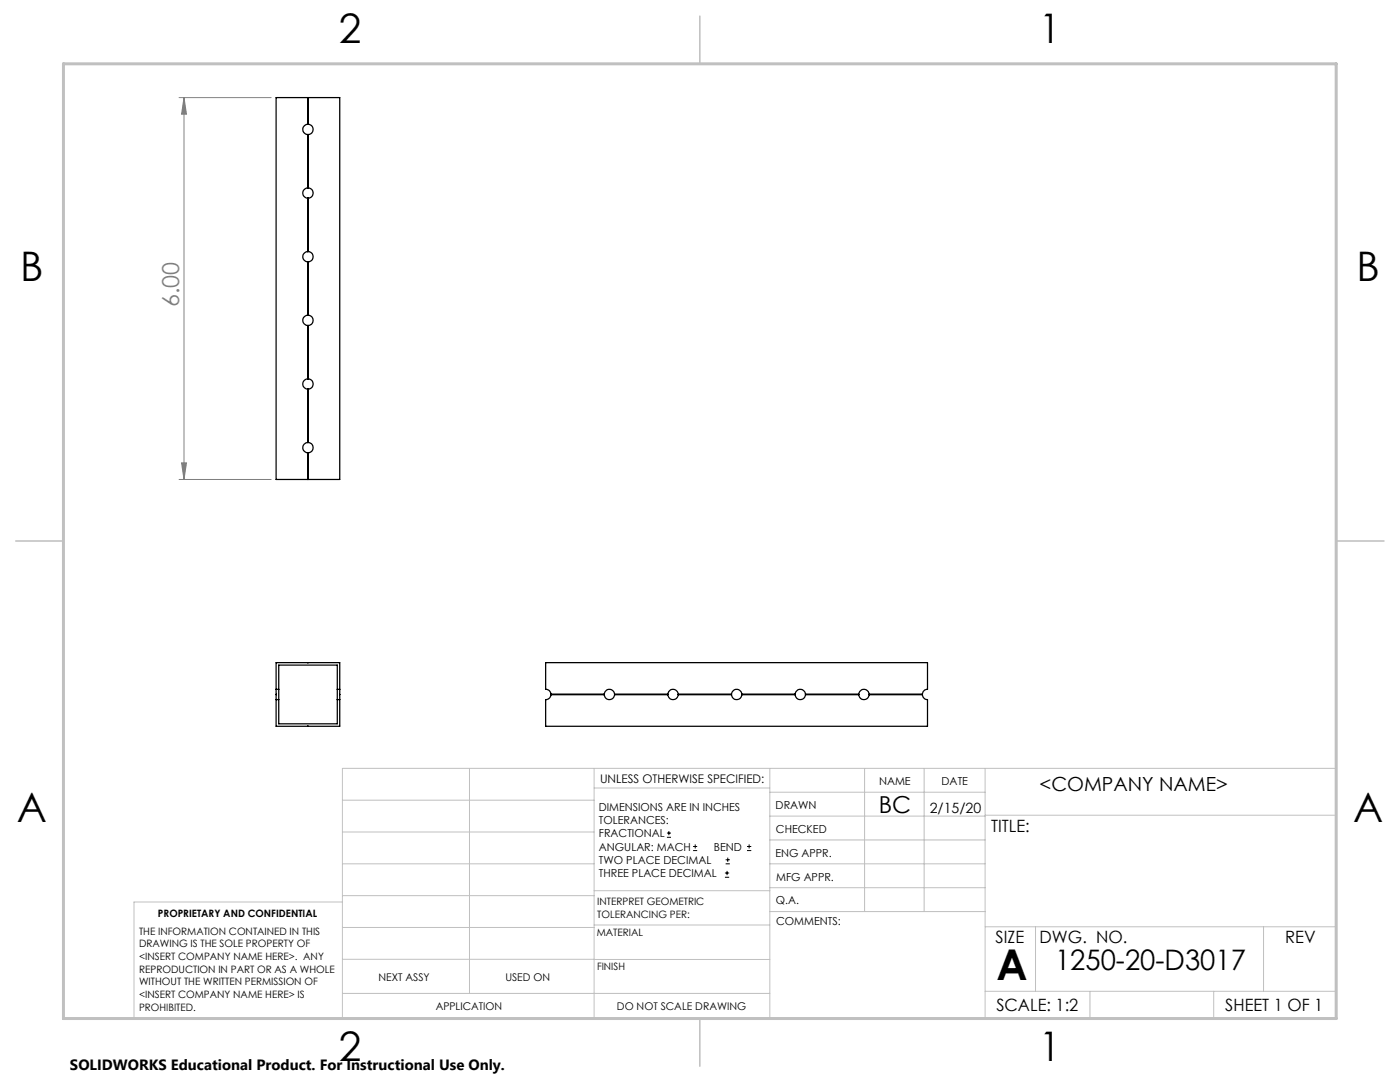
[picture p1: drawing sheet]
<svg xmlns="http://www.w3.org/2000/svg" width="279mm" height="216mm" viewBox="0 0 279 216" stroke-linecap="round" stroke-linejoin="round" font-family="sans-serif">
<g fill="none" stroke="#000" stroke-width=".2">
<path d="M133.1 167.1h.8M133.1 166.2h.8M133.5 165.8v.9M138.3 169.7h.8M138.3 168.9h.8M138.7 168.5v.8M144.7 175h.8M144.7 174.2h.8M144.8 172.4h.9M144.8 171.6h.9M145.1 173.8v.8M145.2 171.1v.9"/>
<path d="M149.1 169.7h.8M149.1 168.9h.8M149.5 168.5v.8"/>
</g>
<path d="M35.7 19.5h18.4M36.7 19.5v76.2M36.7 19.5l.5 3.3h-1zM35.7 95.7h18.4M36.2 92.4h1l-.5 3.3z" fill="none" stroke="#808080" stroke-width=".2"/>
<g fill="none" stroke="#c0c0c0" stroke-width=".2">
<path d="M68.3 159.7h50.3M93.7 153.3v44.9M118.6 153.3v49.9M118.6 157.2h35M153.6 153.3v49.9M153.6 158.1h43M172.5 153.3v28.6M184.4 153.3v28.6M196.6 153.3v49.9M68.3 180h-41.6v23.2h240v-49.9h-198.4v49.9M68.3 166h50.3M68.3 178.7h50.3"/>
<path d="M68.3 172.4h50.3M118.6 177.7h35M153.6 162.8h43M153.6 177.1h43M153.6 172.4h43M153.6 167.6h43M196.6 162.7h70.1M68.3 198.2h85.3M68.3 191.4l85.3 .1M68.3 185.1h50.3M118.6 184.6h35M153.6 181.9h43"/>
<path d="M196.6 184.9h70.1M196.6 197.8h70.1M206.7 184.9v12.9M217.5 197.8v5.4M242.2 197.8v5.4M252.2 184.9v12.9"/>
</g>
<path d="M139.7 3.2v9.5M3.1 107.9h9.6M266.7 107.9h9.5M139.7 203.2v9.6" fill="none" stroke="#c0c0c0" stroke-width=".3"/>
<path d="M12.7 12.7h254v190.5h-254z" fill="none" stroke="#c0c0c0" stroke-width=".6"/>
<path d="M36.7 19.5l.5 3.3h-1zM36.2 92.4h1l-.5 3.3z" fill="#808080"/>
<g fill="none" stroke="#000" stroke-width=".25">
<path d="M55.1 19.5h12.7v76.2h-12.7zM61.4 19.5v5.3M61.5 19.5v5.3M61.4 24.8a1.02 1.02 0 0 0-1 1 1.02 1.02 0 0 0 1 1M61.4 37.5a1.02 1.02 0 0 0-1 1 1.02 1.02 0 0 0 1 1M61.4 24.8h.1M61.4 37.5h.1M61.4 26.8v10.7M61.4 39.5v10.7M61.4 26.8h.1M61.4 39.5h.1M61.5 24.8h.1"/>
<path d="M61.5 37.5h.1M61.5 26.8v10.7M61.5 39.5v10.7M61.5 37.5a1.02 1.02 0 0 1 1 1 1.02 1.02 0 0 1-1 1M61.5 24.8a1.02 1.02 0 0 1 1 1 1.02 1.02 0 0 1-1 1M61.4 50.2a1.02 1.02 0 0 0-1 1 1.02 1.02 0 0 0 1 1M61.4 50.2h.1M61.4 52.2v10.7M61.4 52.2h.1M61.5 50.2h.1M61.5 52.2v10.7M61.5 50.2a1.02 1.02 0 0 1 1 1 1.02 1.02 0 0 1-1 1"/>
<path d="M61.4 62.9a1.02 1.02 0 0 0-1 1 1.02 1.02 0 0 0 1 1M61.4 75.6a1.02 1.02 0 0 0-1 1 1.02 1.02 0 0 0 1 1M61.4 62.9h.1M61.4 75.6h.1M61.4 64.9v10.7M61.4 77.6v10.7M61.4 64.9h.1M61.4 77.6h.1M61.5 62.9h.1M61.5 75.6h.1M61.5 64.9v10.7M61.5 77.6v10.7"/>
<path d="M61.5 75.6a1.02 1.02 0 0 1 1 1 1.02 1.02 0 0 1-1 1M61.5 62.9a1.02 1.02 0 0 1 1 1 1.02 1.02 0 0 1-1 1M61.4 88.3a1.02 1.02 0 0 0-1 1 1.02 1.02 0 0 0 1 1M61.4 88.3h.1M61.4 90.3v5.4M61.4 90.3h.1M61.5 88.3h.1M61.5 90.3v5.4M61.5 88.3a1.02 1.02 0 0 1 1 1 1.02 1.02 0 0 1-1 1M55.1 137.5v2.1M55.1 137.5h.5M55.1 139.6h.5"/>
<path d="M55.1 137.5v-5.3h12.7v5.3M55.1 139.6v5.3h12.7v-5.3M55.6 137.5v2.1M55.6 139.6v4.8h11.7v-4.8M55.6 137.5v-4.8h11.7v4.8M67.3 137.5v2.1M67.3 137.5h.5M67.3 139.6h.5M67.8 137.5v2.1M110 138.6a1.03 1.03 0 0 1-1.1 1v5.3h76.2v-5.3a1.02 1.02 0 0 1-1-1M110 138.5a1.03 1.03 0 0 0-1.1-1v-5.3h76.2v5.3a1.02 1.02 0 0 0-1 1M110 138.5v.1"/>
<path d="M110 138.6h10.6M110 138.5h10.6M110 138.6h.1M120.6 138.6a1.04 1.04 0 0 0 1 1 1.04 1.04 0 0 0 1.1-1M120.6 138.5a1.04 1.04 0 0 1 1-1 1.04 1.04 0 0 1 1.1 1M120.6 138.6h.1M120.6 138.5v.1M122.7 138.5v.1M122.7 138.6h10.6M122.7 138.5h10.6M122.7 138.6h.1M133.3 138.6a1.04 1.04 0 0 0 1 1 1.04 1.04 0 0 0 1.1-1"/>
<path d="M133.3 138.5a1.04 1.04 0 0 1 1-1 1.04 1.04 0 0 1 1.1 1M133.3 138.6h.1M133.3 138.5v.1M135.4 138.5v.1M135.4 138.6h10.6M135.4 138.5h10.6M135.4 138.6h.1M146 138.6a1.04 1.04 0 0 0 1 1 1.04 1.04 0 0 0 1.1-1M146 138.5a1.04 1.04 0 0 1 1-1 1.04 1.04 0 0 1 1.1 1M146 138.6h.1M146 138.5v.1M148.1 138.5v.1"/>
<path d="M148.1 138.6h10.6M148.1 138.5h10.6M148.1 138.6h.1M158.7 138.6a1.04 1.04 0 0 0 1 1 1.04 1.04 0 0 0 1.1-1M158.7 138.5a1.04 1.04 0 0 1 1-1 1.04 1.04 0 0 1 1.1 1M158.7 138.6h.1M158.7 138.5v.1M160.8 138.5v.1M160.8 138.6h10.6M160.8 138.5h10.6M160.8 138.6h.1M171.4 138.6a1.04 1.04 0 0 0 1 1 1.04 1.04 0 0 0 1.1-1"/>
<path d="M171.4 138.5a1.04 1.04 0 0 1 1-1 1.04 1.04 0 0 1 1.1 1M171.4 138.6h.1M171.4 138.5v.1M173.5 138.5v.1M173.5 138.6h10.6M173.5 138.5h10.6M173.5 138.6h.1M184.1 138.6h.1M184.1 138.5v.1"/>
</g>
<text font-size="8.5" x="198.9" y="195.5">A</text>
<g font-size="8.1">
<text x="67.6" y="8.5">2</text>
<text x="207.3" y="8.5">1</text>
<text x="4" y="56.2">B</text>
<text x="270.7" y="56.2">B</text>
<text x="3.3" y="164.1">A</text>
<text x="270" y="164.1">A</text>
<text x="67.6" y="211.7">2</text>
<text x="207.3" y="211.7">1</text>
</g>
<text font-size="5.6" x="210.6" y="193.5">1250-20-D3017</text>
<text font-size="4.7" fill="#808080" x="35.7" y="61.3" transform="rotate(-90 35.7 61.3)">6.00</text>
<text font-size="4.7" x="175.4" y="162.2">BC</text>
<text font-size="3.9" x="207.5" y="157.8">&lt;COMPANY NAME&gt;</text>
<g font-size="3.4">
<text x="197.8" y="166">TITLE:</text>
<text x="198.7" y="188.1">SIZE</text>
<text x="207.5" y="188.1">DWG. NO.</text>
<text x="256.5" y="188.2">REV</text>
<text x="198.8" y="201.7">SCALE: 1:2</text>
<text x="244.5" y="201.7">SHEET 1 OF 1</text>
</g>
<text font-size="3" x="14" y="213.5">SOLIDWORKS Educational Product. For Instructional Use Only.</text>
<text font-size="2.8" x="185.5" y="162.3">2/15/20</text>
<text font-size="2.4" x="119.8" y="156.2">UNLESS OTHERWISE SPECIFIED:</text>
<g font-size="2.2">
<text x="119.5" y="161.8">DIMENSIONS ARE IN INCHES</text>
<text x="154.8" y="161.4">DRAWN</text>
<text x="175.4" y="156.6">NAME</text>
<text x="187.9" y="156.7">DATE</text>
<text x="119.5" y="164.4">TOLERANCES:</text>
<text x="119.5" y="167.1">FRACTIONAL</text>
<text x="154.9" y="166.3">CHECKED</text>
<text x="119.5" y="169.7">ANGULAR: MACH</text>
<text x="119.5" y="172.4">TWO PLACE DECIMAL</text>
<text x="142.5" y="169.7">BEND</text>
<text x="154.8" y="170.9">ENG APPR.</text>
<text x="119.5" y="175">THREE PLACE DECIMAL</text>
<text x="154.9" y="175.7">MFG APPR.</text>
<text x="154.9" y="180.4">Q.A.</text>
<text x="154.9" y="184.6">COMMENTS:</text>
</g>
<g font-size="2.1">
<text x="75.5" y="195.7">NEXT ASSY</text>
<text x="100.9" y="195.7">USED ON</text>
<text x="86.9" y="201.5">APPLICATION</text>
<text x="123.1" y="201.6">DO NOT SCALE DRAWING</text>
</g>
<g font-size="2">
<text x="31.5" y="182.9">PROPRIETARY AND CONFIDENTIAL</text>
<text x="119.2" y="180.6">INTERPRET GEOMETRIC</text>
<text x="119.2" y="183.1">TOLERANCING PER:</text>
<text x="27.8" y="186.5">THE INFORMATION CONTAINED IN THIS</text>
<text x="27.8" y="189">DRAWING IS THE SOLE PROPERTY OF</text>
<text x="27.8" y="191.6">&lt;INSERT COMPANY NAME HERE&gt;. ANY</text>
<text x="119.1" y="186.7">MATERIAL</text>
<text x="27.8" y="194.1">REPRODUCTION IN PART OR AS A WHOLE</text>
<text x="27.8" y="196.6">WITHOUT THE WRITTEN PERMISSION OF</text>
<text x="119.1" y="193.5">FINISH</text>
<text x="27.8" y="199.1">&lt;INSERT COMPANY NAME HERE&gt; IS</text>
<text x="27.8" y="201.7">PROHIBITED.</text>
</g>
</svg>
